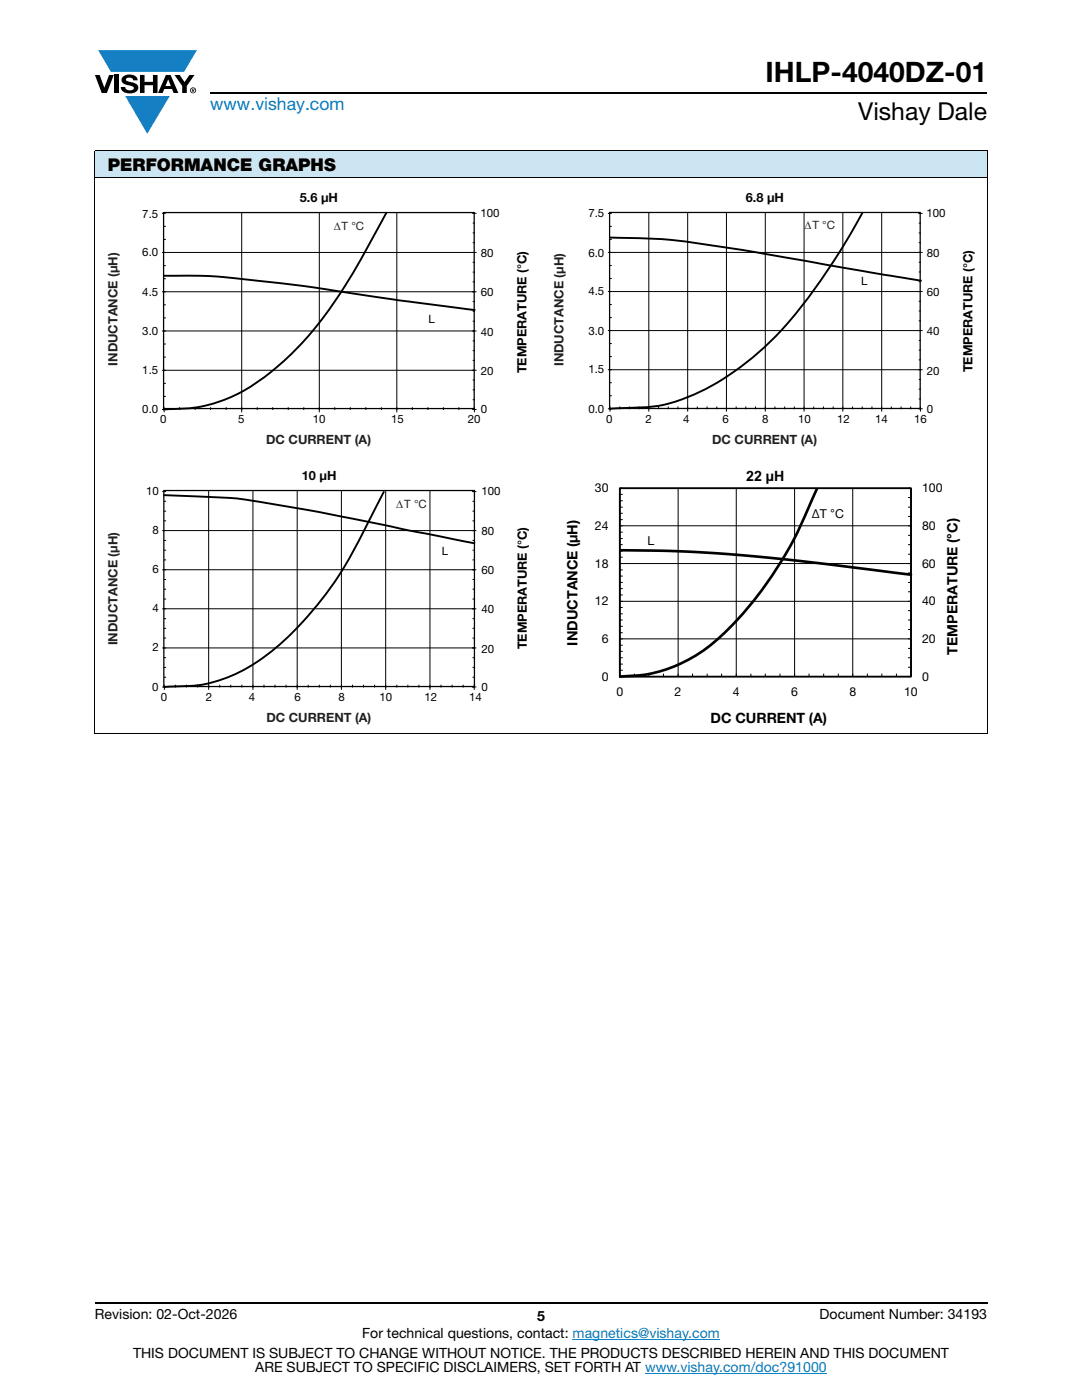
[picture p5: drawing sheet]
<svg xmlns="http://www.w3.org/2000/svg" width="216mm" height="279mm" viewBox="0 0 216 279" stroke-linecap="round" stroke-linejoin="round" font-family="sans-serif">
<g fill="#147fc3">
<path d="M19.6 10h19.7l-2.6 4.3h-1.1h-13.5z"/>
<path d="M25 19.2h8.9l-4.5 7.5z"/>
</g>
<g fill="#000">
<path d="M18.9 15h1l.9 2.5 1-2.5h.9l-1.4 3.6h-1zM22.9 15h.9v3.6h-.9zM24.6 15.3a2.1 2.1 0 0 1 2.8 .3l.1 .4h-.9a.79 .79 0 0 0-.7-.5 .79 .79 0 0 0-.8 .4l.3 .3 1 .2a1.08 1.08 0 0 1 1.2 1 1.08 1.08 0 0 1-1.1 1.2 1.73 1.73 0 0 1-2.4-1.2h.9a.96 .96 0 0 0 .8 .6 .96 .96 0 0 0 .9-.4 1.31 1.31 0 0 0-1.2-.6 1.03 1.03 0 0 1-1.1-.6 1.03 1.03 0 0 1 .2-1.1zM27.9 15h.9v1.3h1.7v-1.3h.9v3.6h-.9v-1.6h-1.7v1.6h-.9zM34.8 15h1.1l.9 1.4 1-1.4h1l-1.5 2.2v1.4h-.9v-1.4z"/>
<path d="M33.6 15.9l.5 1.3h-1.1zM33.1 15l-1.6 3.6h1l.3-.8h1.5l.3 .8h1l-1.6-3.6z"/>
<path d="M38.4 17.8h.2v.2h-.2zM38.3 17.7v.7h.1v-.3l.4 .3-.2-.3 .2-.2-.1-.2z"/>
<path d="M38.1 18a.46 .46 0 0 1 .9 0 .46 .46 0 0 1-.9 0zM37.9 18a.6 .6 0 0 0 1.2 0 .6 .6 0 0 0-1.2 0z"/>
</g>
<path d="M42 18.6h155M18.9 260h178.1" fill="none" stroke="#000" stroke-width=".36"/>
<path d="M114.3 267.3h29.3M128.7 274h36.3" fill="none" stroke="#007ec4" stroke-width=".2"/>
<path d="M18.9 30h178.1v5.5h-178.1z" fill="#cce5f3"/>
<path d="M18.9 30h178.1M18.9 35.5h178.1M18.9 30.1v116.3M197 30.1v116.3M18.9 146.5h178.1" fill="none" stroke="#000" stroke-width=".2"/>
<path d="M65.5 43.6h8.5v3.3h-8.5z" fill="#fff"/>
<path d="M65.5 43.6h8.5v3.3h-8.5z" fill="none" stroke="#fff" stroke-width=".25"/>
<g fill="none" stroke="#000" stroke-width=".2">
<path d="M32.4 42.6h.6M32.7 55.6h.3M32.7 53h.3M32.7 47.8h.3M32.7 45.2h.3M48.2 42.6v39.6M63.7 42.6v39.6M79.2 42.6v39.6M94.3 42.6h.7M94.4 56.3h.3M94.4 54.3h.3M94.4 52.4h.3"/>
<path d="M94.4 48.4h.3M94.4 46.5h.3M94.4 44.5h.3M95 58.2h-62.6M95 50.4h-62.6M32.7 79.1h.3M32.7 76.5h.3M32.7 71.3h.3M32.7 68.7h.3M32.7 63.4h.3M32.7 60.8h.3M94.4 79.8h.3"/>
<path d="M94.4 77.8h.3M94.4 75.8h.3M94.4 71.9h.3M94.4 70h.3M94.4 68h.3M94.4 64.1h.3M94.4 62.1h.3M94.4 60.2h.3M95 73.9h-62.6M95 66.1h-62.6M32.4 81.7h.6M32.7 81.4v.8"/>
<path d="M35.8 81.4v.3M38.9 81.4v.3M42 81.4v.3M45.1 81.4v.3M51.3 81.4v.3M54.4 81.4v.3M57.5 81.4v.3M60.6 81.4v.3M66.8 81.4v.3M69.9 81.4v.3M73 81.4v.3M76.1 81.4v.3"/>
<path d="M82.3 81.4v.3M85.4 81.4v.3M88.5 81.4v.3M91.6 81.4v.3M94.3 81.7h.7M94.7 81.4v.8"/>
</g>
<path d="M32.7 55a102.9 102.9 0 0 1 18.6 1 364.7 364.7 0 0 1 21 2.9l7.2 1 15.2 2M77.1 42.5a151.5 151.5 0 0 1-13.1 21.5 53.7 53.7 0 0 1-16.4 14.5 28.2 28.2 0 0 1-13.9 3.2h-1" fill="none" stroke="#000" stroke-width=".38"/>
<path d="M32.6 42.4h62v39.1h-62z" fill="none" stroke="#000" stroke-width=".25"/>
<path d="M159.5 43.3h8.4v3.3h-8.4z" fill="#fff"/>
<path d="M159.5 43.3h8.4v3.3h-8.4z" fill="none" stroke="#fff" stroke-width=".25"/>
<g fill="none" stroke="#000" stroke-width=".2">
<path d="M121.4 42.6h.6M121.7 55.6h.3M121.7 53h.3M121.7 47.8h.3M121.7 45.2h.3M129.5 42.6v39.4M137.2 42.6v39.4M145 42.6v39.4M152.7 42.6v39.4M160.4 42.6v39.4M168.2 42.6v39.4M175.9 42.6v39.4"/>
<path d="M183.3 42.6h.7M183.4 56.2h.3M183.4 54.3h.3M183.4 52.3h.3M183.4 48.4h.3M183.4 46.5h.3M183.4 44.5h.3M184 58.2h-62.6M184 50.4h-62.6M121.4 66h.3M121.7 66h62M121.7 79h.3"/>
<path d="M121.7 76.4h.3M121.7 71.2h.3M121.7 68.6h.3M121.7 63.4h.3M121.7 60.8h.3M183.3 66h.7M183.4 79.6h.3M183.4 77.7h.3M183.4 75.7h.3M183.4 71.8h.3M183.4 69.9h.3M183.4 67.9h.3"/>
<path d="M183.4 64h.3M183.4 62.1h.3M183.4 60.1h.3M184 73.8h-62.6M121.4 81.6h.6M121.7 81.2v.8M123.7 81.2v.4M125.6 81.2v.4M127.5 81.2v.4M131.4 81.2v.4M133.3 81.2v.4M135.3 81.2v.4"/>
<path d="M139.1 81.2v.4M141.1 81.2v.4M143 81.2v.4M146.9 81.2v.4M148.8 81.2v.4M150.8 81.2v.4M154.6 81.2v.4M156.6 81.2v.4M158.5 81.2v.4M162.4 81.2v.4M164.3 81.2v.4M166.3 81.2v.4"/>
<path d="M170.1 81.2v.4M172 81.2v.4M174 81.2v.4M177.9 81.2v.4M179.8 81.2v.4M181.7 81.2v.4M183.3 81.6h.7M183.7 81.2v.8"/>
</g>
<path d="M121.7 47.4a122 122 0 0 1 24.1 2.1l37.9 6.5M172 42.6a118 118 0 0 1-17.8 25.1 48.7 48.7 0 0 1-21.6 13.1 53.6 53.6 0 0 1-9.4 .7l-1.5 .1" fill="none" stroke="#000" stroke-width=".38"/>
<path d="M121.6 42.4h62v39.1h-62z" fill="none" stroke="#050504" stroke-width=".25"/>
<path d="M78 99.1h8.5v3.3h-8.5z" fill="#fff"/>
<path d="M78 99.1h8.5v3.3h-8.5z" fill="none" stroke="#fff" stroke-width=".25"/>
<g fill="none" stroke="#000" stroke-width=".2">
<path d="M33 98.1h-.5M41.6 98.1v39.5M50.5 98.1v39.5M59.3 98.1v39.5M68.1 98.1v39.5M77 98.1v39.5M85.8 98.1v39.5M94.3 98.1h.6M123.7 97.4h58.1v37.6h-58.1zM123.7 99.9h.6M123.7 98.7h.6M135.3 97.4v37.6"/>
<path d="M146.9 97.4v37.6M158.6 97.4v37.6M170.2 97.4v37.6M181.2 99.3h.6M32.5 113.7h62.4M32.5 105.9h62.4M32.8 119.6h.2M32.8 117.6h.2M32.8 115.6h.2M32.8 111.7h.2M32.8 109.8h.2M32.8 107.9h.2"/>
<path d="M32.8 104h.2M32.8 102h.2M32.8 100h.2M94.4 119.6h.2M94.4 117.6h.2M94.4 115.6h.2M94.4 111.7h.2M94.4 109.8h.2M94.4 107.9h.2M94.4 104h.2M94.4 102h.2M94.4 100h.2"/>
<path d="M123.7 116.2h.6M123.7 108.7h.6M123.7 101.2h.6M123.7 118.7h.6M123.7 117.5h.6M123.7 115h.6M123.7 113.7h.6M123.7 111.2h.6M123.7 110h.6M123.7 107.5h.6M123.7 106.2h.6M123.7 103.7h.6"/>
<path d="M123.7 102.4h.6M181.2 118.1h.6M181.2 116.2h.6M181.2 114.3h.6M181.2 110.6h.6M181.2 108.7h.6M181.2 106.8h.6M181.2 103.1h.6M181.2 101.2h.6M181.8 112.5h-58.1M181.8 104.9h-58.1M32.5 129.3h62.4"/>
<path d="M32.8 121.5h61.8M32.8 135.2h.2M32.8 133.2h.2M32.8 131.3h.2M32.8 127.3h.2M32.8 125.4h.2M32.8 123.5h.2M32.8 136.8v.8M33 137.1h-.5M33 121.5h-.5M35 136.8v.3M37.2 136.8v.3"/>
<path d="M39.4 136.8v.3M43.8 136.8v.3M46 136.8v.3M48.2 136.8v.3M52.7 136.8v.3M54.9 136.8v.3M57.1 136.8v.3M61.5 136.8v.3M63.7 136.8v.3M65.9 136.8v.3M70.3 136.8v.3M72.5 136.8v.3"/>
<path d="M74.8 136.8v.3M79.2 136.8v.3M81.4 136.8v.3M83.6 136.8v.3M88 136.8v.3M90.2 136.8v.3M92.4 136.8v.3M94.3 137.1h.6M94.3 121.5h.6M94.4 135.2h.2M94.4 133.2h.2M94.4 131.3h.2"/>
<path d="M94.4 127.3h.2M94.4 125.4h.2M94.4 123.5h.2M94.6 136.8v.8M123.7 131.3h.6M123.7 123.7h.6M123.7 133.8h.6M123.7 132.5h.6M123.7 130h.6M123.7 128.8h.6M123.7 126.3h.6M123.7 125h.6"/>
<path d="M123.7 122.5h.6M123.7 121.2h.6M126.6 134.4v.6M129.5 134.4v.6M132.4 134.4v.6M138.2 134.4v.6M141.1 134.4v.6M144 134.4v.6M149.8 134.4v.6M152.7 134.4v.6M155.6 134.4v.6M161.4 134.4v.6"/>
<path d="M164.4 134.4v.6M167.3 134.4v.6M173.1 134.4v.6M176 134.4v.6M178.9 134.4v.6M181.2 133.2h.6M181.2 131.3h.6M181.2 129.4h.6M181.2 125.6h.6M181.2 123.7h.6M181.2 121.9h.6M181.8 127.5h-58.1"/>
<path d="M181.8 120h-58.1"/>
</g>
<path d="M32.8 98.8l3 .1a110 110 0 0 1 14.2 1 743.9 743.9 0 0 1 34.7 6.5l9.9 2M76.5 98.2a200.9 200.9 0 0 1-9.5 17.7 61 61 0 0 1-16.5 16.7 27.9 27.9 0 0 1-16.6 4.4l-1.1 .1" fill="none" stroke="#000" stroke-width=".38"/>
<path d="M32.7 97.9h62v39.1h-62z" fill="none" stroke="#000" stroke-width=".25"/>
<path d="M123.7 97.4h58.1v37.6h-58.1z" fill="none" stroke="#000" stroke-width=".35"/>
<path d="M163.1 97.3l-.4 .9a82.2 82.2 0 0 1-9 17.1 58.4 58.4 0 0 1-14.1 15.1 28 28 0 0 1-15.9 4.6M123.7 109.8l12.6 .2 11.6 .8 11.6 1.1 22.3 2.8" fill="none" stroke="#000" stroke-width=".53"/>
<g fill="#fff">
<path d="M129.2 106.3h1.4v2.9h-1.4z"/>
<path d="M162 100.9h6.5v2.9h-6.5z"/>
</g>
<text font-size="5.6" x="152.8" y="16.4">IHLP-4040DZ-01</text>
<text font-size="4.9" x="171.3" y="24">Vishay Dale</text>
<text font-size="3.5" fill="#007ec4" x="42" y="21.9">www.vishay.com</text>
<text font-size="3.5" x="21.5" y="34.1">PERFORMANCE GRAPHS</text>
<g font-size="2.8">
<text x="148.9" y="95.9">22 µH</text>
<text x="115.2" y="128.9" transform="rotate(-90 115.2 128.9)">INDUCTANCE (µH)</text>
<text x="191.1" y="130.6" transform="rotate(-90 191.1 130.6)">TEMPERATURE (°C)</text>
<text x="141.8" y="144.2">DC CURRENT (A)</text>
<text x="18.9" y="263.3">Revision: 02-Oct-2026</text>
<text x="107.2" y="263.6">5</text>
<text x="163.6" y="263.3">Document Number: 34193</text>
<text x="72.3" y="267.1">For technical questions, contact: magnetics@vishay.com</text>
<text x="26.5" y="271">THIS DOCUMENT IS SUBJECT TO CHANGE WITHOUT NOTICE. THE PRODUCTS DESCRIBED HEREIN AND THIS DOCUMENT</text>
<text x="50.9" y="273.8">ARE SUBJECT TO SPECIFIC DISCLAIMERS, SET FORTH AT www.vishay.com/doc?91000</text>
</g>
<g font-size="2.5" fill="#050504">
<text x="59.8" y="40.3">5.6 μH</text>
<text x="148.8" y="40.3">6.8 μH</text>
<text x="60.2" y="95.8">10 μH</text>
</g>
<g font-size="2.5" fill="#231f20">
<text x="23.4" y="73" transform="rotate(-90 23.4 73)">INDUCTANCE (μH)</text>
<text x="112.4" y="73.1" transform="rotate(-90 112.4 73.1)">INDUCTANCE (μH)</text>
<text x="53.1" y="88.7">DC CURRENT (A)</text>
<text x="142.1" y="88.6">DC CURRENT (A)</text>
<text x="23.4" y="128.8" transform="rotate(-90 23.4 128.8)">INDUCTANCE (μH)</text>
<text x="53.2" y="144.1">DC CURRENT (A)</text>
</g>
<g font-size="2.5">
<text x="105.1" y="74.5" transform="rotate(-90 105.1 74.5)">TEMPERATURE (°C)</text>
<text x="194.1" y="74.3" transform="rotate(-90 194.1 74.3)">TEMPERATURE (°C)</text>
<text x="118.7" y="98.3">30</text>
<text x="184" y="98.3">100</text>
<text x="118.7" y="105.8">24</text>
<text x="162" y="103.3">ΔT °C</text>
<text x="184" y="105.8">80</text>
<text x="118.7" y="113.3">18</text>
<text x="129.2" y="108.7">L</text>
<text x="184" y="113.3">60</text>
<text x="118.7" y="120.8">12</text>
<text x="184" y="120.8">40</text>
<text x="105.1" y="129.6" transform="rotate(-90 105.1 129.6)">TEMPERATURE (°C)</text>
<text x="120.1" y="128.3">6</text>
<text x="184" y="128.3">20</text>
<text x="120.1" y="135.9">0</text>
<text x="184" y="135.9">0</text>
<text x="123" y="139">0</text>
<text x="134.6" y="139">2</text>
<text x="146.2" y="139">4</text>
<text x="157.9" y="139">6</text>
<text x="169.5" y="139">8</text>
<text x="180.4" y="139">10</text>
</g>
<g font-size="2.3">
<text x="28.4" y="43.4">7.5</text>
<text x="95.9" y="43.3">100</text>
<text x="117.4" y="43.3">7.5</text>
<text x="184.8" y="43.3">100</text>
<text x="28.4" y="51.2">6.0</text>
<text x="95.9" y="51.3">80</text>
<text x="117.4" y="51.3">6.0</text>
<text x="184.9" y="51.3">80</text>
<text x="28.4" y="59">4.5</text>
<text x="95.9" y="59.2">60</text>
<text x="117.4" y="59">4.5</text>
<text x="171.8" y="56.9">L</text>
<text x="184.9" y="59">60</text>
<text x="85.5" y="64.4">L</text>
<text x="28.4" y="66.8">3.0</text>
<text x="95.9" y="67">40</text>
<text x="117.4" y="66.8">3.0</text>
<text x="184.9" y="66.8">40</text>
<text x="28.4" y="74.6">1.5</text>
<text x="95.9" y="74.8">20</text>
<text x="117.4" y="74.5">1.5</text>
<text x="184.9" y="74.8">20</text>
<text x="28.4" y="82.4">0.0</text>
<text x="95.9" y="82.4">0</text>
<text x="117.4" y="82.4">0.0</text>
<text x="184.9" y="82.4">0</text>
<text x="32" y="84.3">0</text>
<text x="47.5" y="84.3">5</text>
<text x="62.4" y="84.3">10</text>
<text x="78" y="84.3">15</text>
<text x="93.4" y="84.3">20</text>
<text x="121" y="84.4">0</text>
<text x="128.8" y="84.4">2</text>
<text x="136.3" y="84.4">4</text>
<text x="144.2" y="84.4">6</text>
<text x="152.1" y="84.4">8</text>
<text x="159.3" y="84.4">10</text>
<text x="167" y="84.4">12</text>
<text x="174.6" y="84.4">14</text>
<text x="182.4" y="84.4">16</text>
<text x="29.2" y="98.8">10</text>
<text x="96.1" y="98.8">100</text>
<text x="30.4" y="106.6">8</text>
<text x="96.1" y="106.8">80</text>
<text x="88.2" y="110.8">L</text>
<text x="30.4" y="114.4">6</text>
<text x="96.1" y="114.6">60</text>
<text x="30.4" y="122.2">4</text>
<text x="96.1" y="122.3">40</text>
<text x="30.4" y="130">2</text>
<text x="96.1" y="130.3">20</text>
<text x="30.4" y="137.8">0</text>
<text x="96.1" y="137.9">0</text>
<text x="32.1" y="139.8">0</text>
<text x="41.1" y="139.8">2</text>
<text x="49.7" y="139.8">4</text>
<text x="58.7" y="139.8">6</text>
<text x="67.6" y="139.8">8</text>
<text x="75.7" y="139.8">10</text>
<text x="84.7" y="139.8">12</text>
<text x="93.6" y="139.8">14</text>
</g>
<g font-size="2.3" fill="#231f20">
<text x="66.6" y="46">ΔT °C</text>
<text x="160.5" y="45.7">ΔT °C</text>
<text x="79.1" y="101.4">ΔT °C</text>
</g>
</svg>
